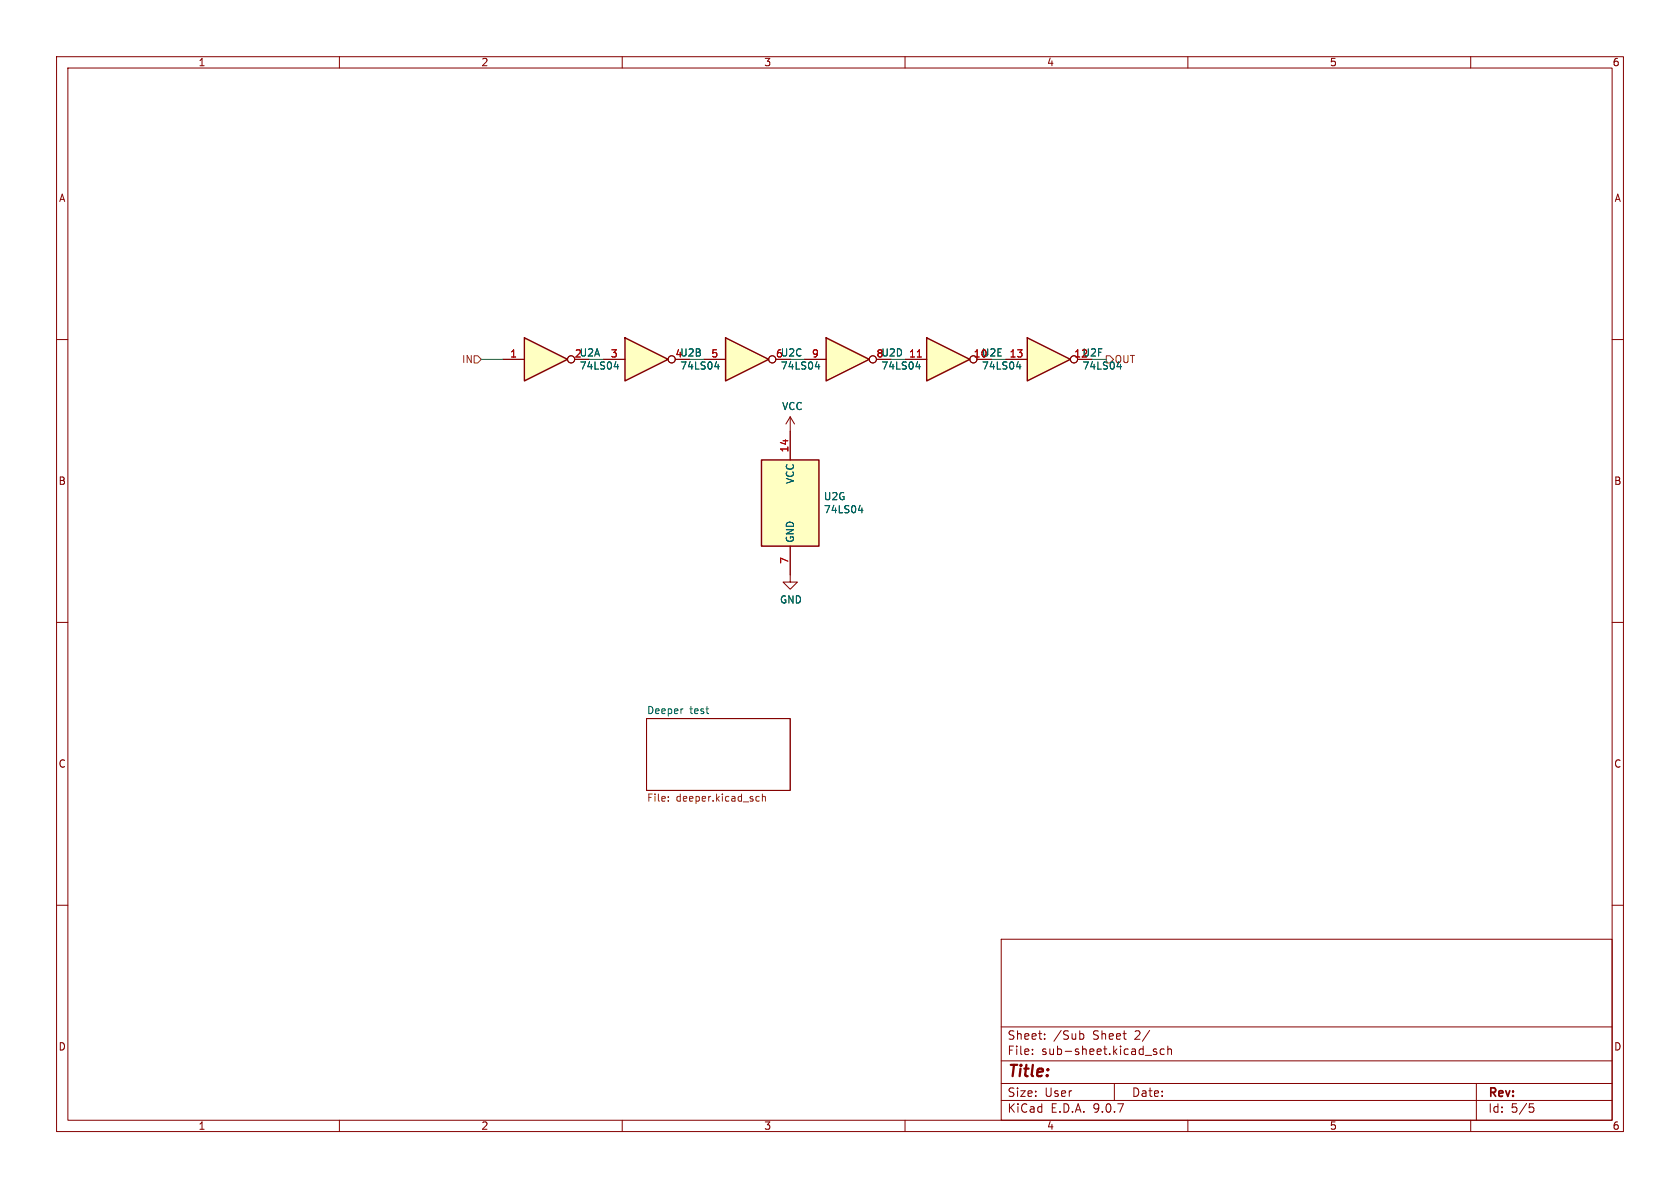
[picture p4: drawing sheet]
<svg xmlns="http://www.w3.org/2000/svg" width="297mm" height="210mm" viewBox="0 0 297 210" stroke-linecap="round" stroke-linejoin="round" font-family="sans-serif">
<g fill="none" stroke="#840000" stroke-width=".18">
<path d="M10 10h277v190h-277zM12 12h273v186h-273zM60 10v2M110 10v2M160 10v2M210 10v2M260 10v2M10 60h2M285 60h2M10 110h2M285 110h2M114.3 127h25.4v12.7h-25.4z"/>
<path d="M10 160h2M177 166h108v32h-108zM285 160h2M60 198v2M110 198v2M160 198v2M177 194.5h108M177 191.5h108M177 187.5h108M177 181.5h108M182.5 186.3v.1M182.5 185.5v.1"/>
<path d="M184.7 183.6v.1M184.7 182.8v.1M191 182.7l.5 .1 .1 .2-.1 .6-.5 .1M197 191.5v3M204.5 185.5l-.4-.1-.2 .2 .1 .2 .5 .2v.3h-.6M205.8 185.5l-.4-.1-.3 .3v.4l.1 .2h.6M206.5 185.6l.2-.2 .3 .1 .1 .9M206.5 184.9v1.5M210 198v2M260 198v2M261 191.5v6.5M270.4 195.1h.7"/>
<path d="M270.5 195.7h.4l.3 .3-.2 .5-.5 .1"/>
</g>
<path d="M120.6 125.3h.2" fill="none" stroke="#006464" stroke-width=".18"/>
<path d="M118.1 141.5v.1M118.1 140.8v.2M133.9 140.8h.3M134.2 141.6h-.3M134.8 140.9l.2-.1h.3v.8M134.8 140.4v1.2" fill="none" stroke="#725600" stroke-width=".18"/>
<path d="M146 59.7l7.7 3.8-7.7 3.8z" fill="#ffffc2"/>
<path d="M146 59.7l7.7 3.8-7.7 3.8z" fill="none" stroke="#840000" stroke-width=".25"/>
<g fill="none" stroke="#840000" stroke-width=".18">
<path d="M142.2 63.5h3.8M139.7 101.6v1.3h1.3l-1.3 1.3-1.3-1.3h1.3"/>
<circle cx="154.3" cy="63.5" r=".63"/>
</g>
<path d="M161.9 64.8h.8M162.5 64.4v.8" fill="none" stroke="#006464" stroke-width=".18"/>
<path d="M128.3 59.7l7.6 3.8-7.6 3.8z" fill="#ffffc2"/>
<path d="M128.3 59.7l7.6 3.8-7.6 3.8z" fill="none" stroke="#840000" stroke-width=".25"/>
<g fill="none" stroke="#840000" stroke-width=".18">
<path d="M124.5 63.5h3.8M139.7 73.7l-.8 1.3M139.7 73.7l.8 1.3M139.7 73.7v2.5"/>
<circle cx="136.5" cy="63.5" r=".63"/>
</g>
<path d="M144.1 64.8h.8M144.7 64.4v.8" fill="none" stroke="#006464" stroke-width=".18"/>
<path d="M134.6 81.3h10.2v15.2h-10.2z" fill="#ffffc2"/>
<path d="M134.6 81.3h10.2v15.2h-10.2z" fill="none" stroke="#840000" stroke-width=".25"/>
<path d="M139.7 76.2v5.1M139.7 96.5v5.1" fill="none" stroke="#840000" stroke-width=".18"/>
<path d="M151.8 90.2h.7M152.4 89.8v.8" fill="none" stroke="#006464" stroke-width=".18"/>
<path d="M181.6 59.7l7.6 3.8-7.6 3.8z" fill="#ffffc2"/>
<path d="M181.6 59.7l7.6 3.8-7.6 3.8z" fill="none" stroke="#840000" stroke-width=".25"/>
<g fill="none" stroke="#840000" stroke-width=".18">
<path d="M177.8 63.5h3.8"/>
<circle cx="189.9" cy="63.5" r=".63"/>
</g>
<path d="M198.1 64.4v.8" fill="none" stroke="#006464" stroke-width=".18"/>
<path d="M163.8 59.7l7.6 3.8-7.6 3.8z" fill="#ffffc2"/>
<path d="M163.8 59.7l7.6 3.8-7.6 3.8z" fill="none" stroke="#840000" stroke-width=".25"/>
<g fill="none" stroke="#840000" stroke-width=".18">
<path d="M160 63.5h3.8"/>
<circle cx="172.1" cy="63.5" r=".63"/>
</g>
<path d="M162.2 63.1h.7" fill="none" stroke="#a90000" stroke-width=".18"/>
<path d="M179.7 64.8h.8M180.3 64.4v.8" fill="none" stroke="#006464" stroke-width=".18"/>
<path d="M110.5 59.7l7.6 3.8-7.6 3.8z" fill="#ffffc2"/>
<path d="M110.5 59.7l7.6 3.8-7.6 3.8z" fill="none" stroke="#840000" stroke-width=".25"/>
<g fill="none" stroke="#840000" stroke-width=".18">
<path d="M106.7 63.5h3.8"/>
<circle cx="118.7" cy="63.5" r=".63"/>
</g>
<path d="M126.4 64.8h.7M127 64.4v.8" fill="none" stroke="#006464" stroke-width=".18"/>
<path d="M92.7 59.7l7.6 3.8-7.6 3.8z" fill="#ffffc2"/>
<path d="M92.7 59.7l7.6 3.8-7.6 3.8z" fill="none" stroke="#840000" stroke-width=".25"/>
<g fill="none" stroke="#840000" stroke-width=".18">
<path d="M88.9 63.5h3.8M106.7 63.5h3.8M124.5 63.5h3.8M139.7 76.2v5.1M142.2 63.5h3.8M160 63.5h3.8M177.8 63.5h3.8M139.7 96.5v5.1"/>
<circle cx="101" cy="63.5" r=".63"/>
<circle cx="118.7" cy="63.5" r=".63"/>
<circle cx="136.5" cy="63.5" r=".63"/>
<circle cx="154.3" cy="63.5" r=".63"/>
<circle cx="172.1" cy="63.5" r=".63"/>
<circle cx="189.9" cy="63.5" r=".63"/>
</g>
<g fill="none" stroke="#006464" stroke-width=".18">
<path d="M108.6 64.8h.8M109.2 64.4v.8M126.4 64.8h.7M127 64.4v.8M144.1 64.8h.8M144.7 64.4v.8M161.9 64.8h.8M162.5 64.4v.8M179.7 64.8h.8M180.3 64.4v.8M198.1 64.4v.8M151.8 90.2h.7"/>
<path d="M152.4 89.8v.8"/>
</g>
<path d="M83.8 62.9h.7l.6 .6-.6 .7h-.7zM195.6 62.9h.6l.6 .6-.6 .7h-.6z" fill="none" stroke="#725600" stroke-width=".18"/>
<path d="M85.1 63.5h3.8M104.1 63.5h2.6M121.9 63.5h2.6M139.7 63.5h2.5M157.5 63.5h2.5M175.3 63.5h2.5M193 63.5h2.6" fill="none" stroke="#009600" stroke-width=".18"/>
<path d="M162.2 63.1h.7" fill="none" stroke="#a90000" stroke-width=".18"/>
<text font-size="2.8" fill="#840000" x="178" y="190.9">Title:</text>
<g font-size="2.1" fill="#840000">
<text x="178" y="184">Sheet:</text>
<text x="186.2" y="184">/Sub</text>
<text x="193.2" y="184">Sheet</text>
<text x="200.8" y="184">2/</text>
<text x="178" y="186.7">File:</text>
<text x="184.1" y="186.7">sub-sheet.kicad_sch</text>
<text x="178" y="196.9">KiCad</text>
<text x="178" y="194.1">Size:</text>
<text x="184.7" y="194.1">User</text>
<text x="185.7" y="196.9">E.D.A.</text>
<text x="193.3" y="196.9">9.0.7</text>
<text x="200" y="194.1">Date:</text>
<text x="263" y="194.3">Rev:</text>
<text x="263" y="196.9">Id:</text>
<text x="267.1" y="196.9">5/5</text>
</g>
<g font-size="1.8" fill="#840000">
<text x="35" y="11.9">1</text>
<text x="85" y="11.9">2</text>
<text x="135" y="11.9">3</text>
<text x="185" y="11.9">4</text>
<text x="235" y="11.9">5</text>
<text x="285" y="11.9">6</text>
<text x="10.3" y="35.9">A</text>
<text x="285.3" y="35.9">A</text>
<text x="101.5" y="63.3">2U2A</text>
<text x="10.3" y="85.9">B</text>
<text x="285.3" y="85.9">B</text>
<text x="10.3" y="135.9">C</text>
<text x="285.3" y="135.9">C</text>
<text x="10.3" y="185.9">D</text>
<text x="285.3" y="185.9">D</text>
<text x="35" y="199.9">1</text>
<text x="85" y="199.9">2</text>
<text x="135" y="199.9">3</text>
<text x="185" y="199.9">4</text>
<text x="235" y="199.9">5</text>
<text x="285" y="199.9">6</text>
</g>
<g font-size="1.8" fill="#725600">
<text x="81.6" y="64.4">IN</text>
<text x="114.3" y="142">File:</text>
<text x="119.5" y="142">deeper.kicad_sch</text>
</g>
<g font-size="1.8" fill="#a90000">
<text x="90.1" y="63.3">1</text>
<text x="101.5" y="63.3">2</text>
<text x="107.9" y="63.3">3</text>
<text x="119.3" y="63.3">4U2B</text>
<text x="125.7" y="63.3">5</text>
<text x="137.1" y="63.3">6U2C</text>
<text x="143.4" y="63.3">9</text>
<text x="154.9" y="63.3">8U2D</text>
<text x="160.6" y="63.3">11</text>
<text x="172" y="63.3">10U2E</text>
<text x="178.4" y="63.3">13</text>
<text x="189.8" y="63.3">12U2F</text>
<text x="139.4" y="80.1" transform="rotate(-90 139.4 80.1)">14</text>
<text x="139.4" y="99.8" transform="rotate(-90 139.4 99.8)">7</text>
</g>
<g font-size="1.8" fill="#006464">
<text x="102.4" y="65.5">74LS04</text>
<text x="120.2" y="65.5">74LS04</text>
<text x="137.9" y="65.5">74LS04</text>
<text x="155.7" y="65.5">74LS04</text>
<text x="173.5" y="65.5">74LS04</text>
<text x="191.3" y="65.5">74LS04</text>
<text x="197" y="64.4">OUT</text>
<text x="138.2" y="72.7">VCC</text>
<text x="140.6" y="85.6" transform="rotate(-90 140.6 85.6)">VCC</text>
<text x="145.6" y="88.6">U2G</text>
<text x="145.6" y="90.9">74LS04</text>
<text x="140.6" y="96" transform="rotate(-90 140.6 96)">GND</text>
<text x="137.8" y="106.9">GND</text>
<text x="114.3" y="126.3">Deeper</text>
<text x="121.9" y="126.3">test</text>
</g>
</svg>
